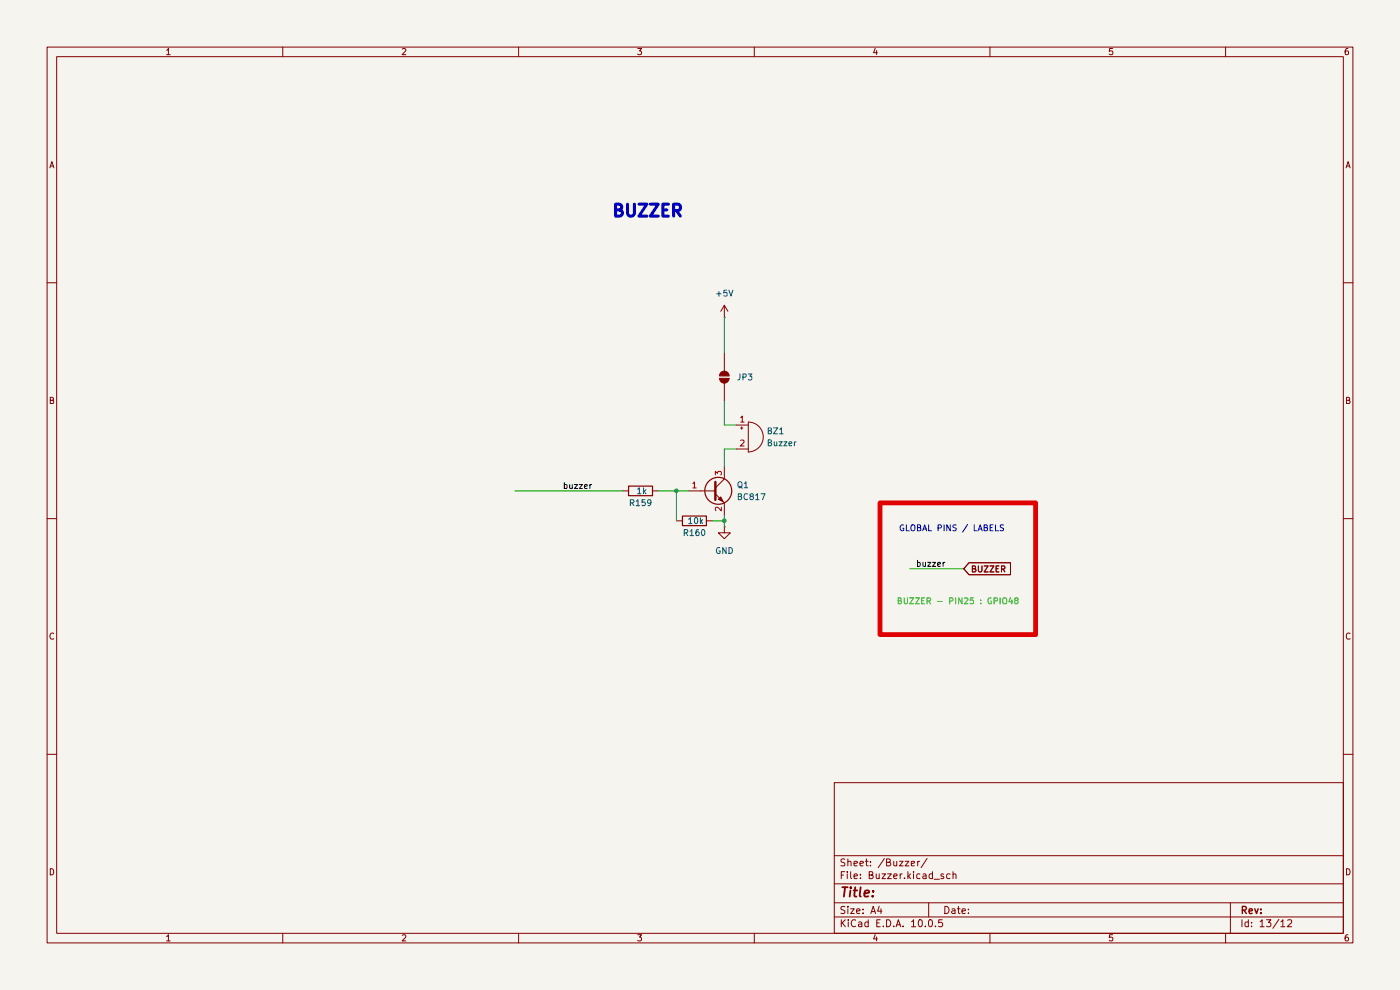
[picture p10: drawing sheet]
(kicad_sch
 (version 20260306)
 (generator "eeschema")
 (generator_version "10.0")
 (paper "A4")
 (lib_symbols
  (symbol "Device:Buzzer"
   (pin_names
    (offset 0.0254) (hide yes)) (exclude_from_sim no) (in_bom yes) (on_board yes)
   (in_pos_files yes)
   (duplicate_pin_numbers_are_jumpers no)
   (property "Reference" "BZ" (at 3.81 1.27 0) (show_name no) (do_not_autoplace no) (effects (font (size 1.27 1.27)) (justify left)))
   (property "Value" "Buzzer" (at 3.81 -1.27 0) (show_name no) (do_not_autoplace no) (effects (font (size 1.27 1.27)) (justify left)))
   (property "Footprint" "" (at -0.635 2.54 90) (show_name no) (do_not_autoplace no) (hide yes) (effects (font (size 1.27 1.27))))
   (property "Datasheet" "" (at -0.635 2.54 90) (show_name no) (do_not_autoplace no) (hide yes) (effects (font (size 1.27 1.27))))
   (property "Description" "Buzzer, polarized" (at 0 0 0) (show_name no) (do_not_autoplace no) (hide yes) (effects (font (size 1.27 1.27))))
   (symbol "Buzzer_0_1"
    (polyline (pts (xy -1.651 1.905) (xy -1.143 1.905)) (stroke (width 0) (type default)) (fill (type none)))
    (polyline (pts (xy -1.397 2.159) (xy -1.397 1.651)) (stroke (width 0) (type default)) (fill (type none)))
    (arc (start 0 3.175) (mid 3.1612 0) (end 0 -3.175) (stroke (width 0) (type default)) (fill (type none)))
    (polyline (pts (xy 0 3.175) (xy 0 -3.175)) (stroke (width 0) (type default)) (fill (type none))))
   (symbol "Buzzer_1_1"
    (pin passive line (at -2.54 2.54 0) (length 2.54) (name "+" (effects (font (size 1.27 1.27)))) (number "1" (effects (font (size 1.27 1.27)))))
    (pin passive line (at -2.54 -2.54 0) (length 2.54) (name "-" (effects (font (size 1.27 1.27)))) (number "2" (effects (font (size 1.27 1.27))))))
   (embedded_fonts no))
  (symbol "Device:R"
   (pin_numbers (hide yes))
   (pin_names
    (offset 0)) (exclude_from_sim no) (in_bom yes) (on_board yes)
   (in_pos_files yes)
   (duplicate_pin_numbers_are_jumpers no)
   (property "Reference" "R" (at 2.032 0 90) (show_name no) (do_not_autoplace no) (effects (font (size 1.27 1.27))))
   (property "Value" "R" (at 0 0 90) (show_name no) (do_not_autoplace no) (effects (font (size 1.27 1.27))))
   (property "Footprint" "" (at -1.778 0 90) (show_name no) (do_not_autoplace no) (hide yes) (effects (font (size 1.27 1.27))))
   (property "Datasheet" "" (at 0 0 0) (show_name no) (do_not_autoplace no) (hide yes) (effects (font (size 1.27 1.27))))
   (property "Description" "Resistor" (at 0 0 0) (show_name no) (do_not_autoplace no) (hide yes) (effects (font (size 1.27 1.27))))
   (symbol "R_0_1"
    (rectangle (start -1.016 -2.54) (end 1.016 2.54) (stroke (width 0.254) (type default)) (fill (type none))))
   (symbol "R_1_1"
    (pin passive line (at 0 3.81 270) (length 1.27) (name "" (effects (font (size 1.27 1.27)))) (number "1" (effects (font (size 1.27 1.27)))))
    (pin passive line (at 0 -3.81 90) (length 1.27) (name "" (effects (font (size 1.27 1.27)))) (number "2" (effects (font (size 1.27 1.27))))))
   (embedded_fonts no))
  (symbol "Jumper:SolderJumper_2_Open"
   (pin_numbers (hide yes))
   (pin_names
    (offset 0) (hide yes)) (exclude_from_sim no) (in_bom no) (on_board yes)
   (in_pos_files yes)
   (duplicate_pin_numbers_are_jumpers no)
   (property "Reference" "JP" (at 0 2.032 0) (show_name no) (do_not_autoplace no) (effects (font (size 1.27 1.27))))
   (property "Value" "SolderJumper_2_Open" (at 0 -2.54 0) (show_name no) (do_not_autoplace no) (effects (font (size 1.27 1.27))))
   (property "Footprint" "" (at 0 0 0) (show_name no) (do_not_autoplace no) (hide yes) (effects (font (size 1.27 1.27))))
   (property "Datasheet" "" (at 0 -7.62 0) (show_name no) (do_not_autoplace no) (hide yes) (effects (font (size 1.27 1.27))))
   (property "Description" "Solder Jumper, 2-pole, open" (at 0 -5.08 0) (show_name no) (do_not_autoplace no) (hide yes) (effects (font (size 1.27 1.27))))
   (symbol "SolderJumper_2_Open_0_1"
    (polyline (pts (xy -0.254 1.016) (xy -0.254 -1.016)) (stroke (width 0.1524) (type default)) (fill (type none)))
    (arc (start -0.254 -1.016) (mid -1.2656 0) (end -0.254 1.016) (stroke (width 0.1524) (type default)) (fill (type outline)))
    (arc (start 0.254 1.016) (mid 1.2656 0) (end 0.254 -1.016) (stroke (width 0.1524) (type default)) (fill (type outline)))
    (polyline (pts (xy 0.254 1.016) (xy 0.254 -1.016)) (stroke (width 0.1524) (type default)) (fill (type none))))
   (symbol "SolderJumper_2_Open_1_1"
    (pin passive line (at -5.08 0 0) (length 3.81) (name "A" (effects (font (size 1.27 1.27)))) (number "1" (effects (font (size 1.27 1.27)))))
    (pin passive line (at 5.08 0 180) (length 3.81) (name "B" (effects (font (size 1.27 1.27)))) (number "2" (effects (font (size 1.27 1.27))))))
   (embedded_fonts no))
  (symbol "Transistor_BJT:BC817"
   (pin_names
    (offset 0) (hide yes)) (exclude_from_sim no) (in_bom yes) (on_board yes)
   (in_pos_files yes)
   (duplicate_pin_numbers_are_jumpers no)
   (property "Reference" "Q" (at 5.08 1.905 0) (show_name no) (do_not_autoplace no) (effects (font (size 1.27 1.27)) (justify left)))
   (property "Value" "BC817" (at 5.08 0 0) (show_name no) (do_not_autoplace no) (effects (font (size 1.27 1.27)) (justify left)))
   (property "Footprint" "Package_TO_SOT_SMD:SOT-23" (at 5.08 -1.905 0) (show_name no) (do_not_autoplace no) (hide yes) (effects (font (size 1.27 1.27)
    (italic yes)) (justify left)))
   (property "Datasheet" "https://www.onsemi.com/pub/Collateral/BC818-D.pdf" (at 0 0 0) (show_name no) (do_not_autoplace no) (hide yes) (effects (font (size 1.27 1.27)) (justify left)))
   (property "Description" "0.8A Ic, 45V Vce, NPN Transistor, SOT-23" (at 0 0 0) (show_name no) (do_not_autoplace no) (hide yes) (effects (font (size 1.27 1.27))))
   (property "Sim.Device" "NPN" (at 0 0 0) (show_name no) (do_not_autoplace no) (hide yes) (effects (font (size 1.27 1.27))))
   (property "Sim.Pins" "1=B 2=E 3=C" (at 0 0 0) (show_name no) (do_not_autoplace no) (hide yes) (effects (font (size 1.27 1.27))))
   (symbol "BC817_0_1"
    (polyline (pts (xy -2.54 0) (xy 0.635 0)) (stroke (width 0) (type default)) (fill (type none)))
    (polyline (pts (xy 0.635 1.905) (xy 0.635 -1.905)) (stroke (width 0.508) (type default)) (fill (type none)))
    (circle (center 1.27 0) (radius 2.8194) (stroke (width 0.254) (type default)) (fill (type none))))
   (symbol "BC817_1_1"
    (polyline (pts (xy 0.635 0.635) (xy 2.54 2.54)) (stroke (width 0) (type default)) (fill (type none)))
    (polyline (pts (xy 0.635 -0.635) (xy 2.54 -2.54)) (stroke (width 0) (type default)) (fill (type none)))
    (polyline (pts (xy 1.27 -1.778) (xy 1.778 -1.27) (xy 2.286 -2.286) (xy 1.27 -1.778)) (stroke (width 0) (type default)) (fill (type outline)))
    (pin input line (at -5.08 0 0) (length 2.54) (name "B" (effects (font (size 1.27 1.27)))) (number "1" (effects (font (size 1.27 1.27)))))
    (pin passive line (at 2.54 -5.08 90) (length 2.54) (name "E" (effects (font (size 1.27 1.27)))) (number "2" (effects (font (size 1.27 1.27)))))
    (pin passive line (at 2.54 5.08 270) (length 2.54) (name "C" (effects (font (size 1.27 1.27)))) (number "3" (effects (font (size 1.27 1.27))))))
   (embedded_fonts no))
  (symbol "power:+5V"
   (power global)
   (pin_numbers (hide yes))
   (pin_names
    (offset 0) (hide yes)) (exclude_from_sim no) (in_bom yes) (on_board yes)
   (in_pos_files yes)
   (duplicate_pin_numbers_are_jumpers no)
   (property "Reference" "#PWR" (at 0 -3.81 0) (show_name no) (do_not_autoplace no) (hide yes) (effects (font (size 1.27 1.27))))
   (property "Value" "+5V" (at 0 3.556 0) (show_name no) (do_not_autoplace no) (effects (font (size 1.27 1.27))))
   (property "Footprint" "" (at 0 0 0) (show_name no) (do_not_autoplace no) (hide yes) (effects (font (size 1.27 1.27))))
   (property "Datasheet" "" (at 0 0 0) (show_name no) (do_not_autoplace no) (hide yes) (effects (font (size 1.27 1.27))))
   (property "Description" "Power symbol creates a global label with name \"+5V\"" (at 0 0 0) (show_name no) (do_not_autoplace no) (hide yes) (effects (font (size 1.27 1.27))))
   (symbol "+5V_0_1"
    (polyline (pts (xy -0.762 1.27) (xy 0 2.54)) (stroke (width 0) (type default)) (fill (type none)))
    (polyline (pts (xy 0 2.54) (xy 0.762 1.27)) (stroke (width 0) (type default)) (fill (type none)))
    (polyline (pts (xy 0 0) (xy 0 2.54)) (stroke (width 0) (type default)) (fill (type none))))
   (symbol "+5V_1_1"
    (pin power_in line (at 0 0 90) (length 0) (name "" (effects (font (size 1.27 1.27)))) (number "1" (effects (font (size 1.27 1.27))))))
   (embedded_fonts no))
  (symbol "power:GND"
   (power global)
   (pin_numbers (hide yes))
   (pin_names
    (offset 0) (hide yes)) (exclude_from_sim no) (in_bom yes) (on_board yes)
   (in_pos_files yes)
   (duplicate_pin_numbers_are_jumpers no)
   (property "Reference" "#PWR" (at 0 -6.35 0) (show_name no) (do_not_autoplace no) (hide yes) (effects (font (size 1.27 1.27))))
   (property "Value" "GND" (at 0 -3.81 0) (show_name no) (do_not_autoplace no) (effects (font (size 1.27 1.27))))
   (property "Footprint" "" (at 0 0 0) (show_name no) (do_not_autoplace no) (hide yes) (effects (font (size 1.27 1.27))))
   (property "Datasheet" "" (at 0 0 0) (show_name no) (do_not_autoplace no) (hide yes) (effects (font (size 1.27 1.27))))
   (property "Description" "Power symbol creates a global label with name \"GND\" , ground" (at 0 0 0) (show_name no) (do_not_autoplace no) (hide yes) (effects (font (size 1.27 1.27))))
   (symbol "GND_0_1"
    (polyline (pts (xy 0 0) (xy 0 -1.27) (xy 1.27 -1.27) (xy 0 -2.54) (xy -1.27 -1.27) (xy 0 -1.27)) (stroke (width 0) (type default)) (fill (type none))))
   (symbol "GND_1_1"
    (pin power_in line (at 0 0 270) (length 0) (name "" (effects (font (size 1.27 1.27)))) (number "1" (effects (font (size 1.27 1.27))))))
   (embedded_fonts no)))
 (rectangle
  (start 186.69 106.68)
  (end 219.71 134.62)
  (stroke (width 1) (type solid) (color 225 0 0 1))
  (fill (type none)))
 (text "BUZZER"
  (exclude_from_sim no)
  (at 137.414 44.958 0)
  (effects (font (size 2.54 2.54) (thickness 0.7938))))
 (text "GLOBAL PINS / LABELS"
  (exclude_from_sim no)
  (at 201.93 112.268 0)
  (effects (font (size 1.27 1.27))))
 (text "BUZZER - PIN25 : GPIO48 "
  (exclude_from_sim no)
  (at 203.708 127.762 0)
  (effects (font (size 1.27 1.27) (color 33 191 7 1))))
 (junction
  (at 153.67 110.49)
  (diameter 0)
  (color 0 0 0 0))
 (junction
  (at 143.51 104.14)
  (diameter 0)
  (color 0 0 0 0))
 (wire
  (pts (xy 143.51 104.14) (xy 143.51 110.49))
  (stroke (width 0) (type default)))
 (wire
  (pts (xy 153.67 85.09) (xy 153.67 90.17))
  (stroke (width 0) (type default)))
 (wire
  (pts (xy 139.7 104.14) (xy 143.51 104.14))
  (stroke (width 0) (type default)))
 (wire
  (pts (xy 153.67 67.31) (xy 153.67 74.93))
  (stroke (width 0) (type default)))
 (wire
  (pts (xy 143.51 104.14) (xy 146.05 104.14))
  (stroke (width 0) (type default)))
 (wire
  (pts (xy 109.22 104.14) (xy 132.08 104.14))
  (stroke (width 0) (type default)))
 (wire
  (pts (xy 193.04 120.65) (xy 204.47 120.65))
  (stroke (width 0) (type default)))
 (wire
  (pts (xy 153.67 95.25) (xy 156.21 95.25))
  (stroke (width 0) (type default)))
 (wire
  (pts (xy 153.67 90.17) (xy 156.21 90.17))
  (stroke (width 0) (type default)))
 (wire
  (pts (xy 153.67 110.49) (xy 153.67 111.76))
  (stroke (width 0) (type default)))
 (wire
  (pts (xy 153.67 95.25) (xy 153.67 99.06))
  (stroke (width 0) (type default)))
 (wire
  (pts (xy 153.67 109.22) (xy 153.67 110.49))
  (stroke (width 0) (type default)))
 (wire
  (pts (xy 151.13 110.49) (xy 153.67 110.49))
  (stroke (width 0) (type default)))
 (label "buzzer"
  (at 125.73 104.14 180)
  (effects (font (size 1.27 1.27)) (justify right bottom)))
 (label "buzzer"
  (at 200.66 120.65 180)
  (effects (font (size 1.27 1.27)) (justify right bottom)))
 (global_label "BUZZER"
  (shape input)
  (at 204.47 120.65 0)
  (fields_autoplaced yes)
  (effects (font (size 1.27 1.27)) (justify left))
  (property "Intersheetrefs" "${INTERSHEET_REFS}" (at 214.8937 120.65 0) (hide yes) (show_name no) (do_not_autoplace no) (effects (font (size 1.27 1.27)) (justify left))))
 (symbol
  (lib_id "power:+5V")
  (at 153.67 67.31 0)
  (unit 1)
  (body_style 1)
  (exclude_from_sim no)
  (in_bom yes)
  (on_board yes)
  (in_pos_files yes)
  (dnp no)
  (fields_autoplaced yes)
  (property "Reference" "#PWR09" (at 153.67 71.12 0) (hide yes) (show_name no) (do_not_autoplace no) (effects (font (size 1.27 1.27))))
  (property "Value" "+5V" (at 153.67 62.23 0) (show_name no) (do_not_autoplace no) (effects (font (size 1.27 1.27))))
  (property "Footprint" "" (at 153.67 67.31 0) (hide yes) (show_name no) (do_not_autoplace no) (effects (font (size 1.27 1.27))))
  (property "Datasheet" "" (at 153.67 67.31 0) (hide yes) (show_name no) (do_not_autoplace no) (effects (font (size 1.27 1.27))))
  (property "Description" "Power symbol creates a global label with name \"+5V\"" (at 153.67 67.31 0) (hide yes) (show_name no) (do_not_autoplace no) (effects (font (size 1.27 1.27))))
  (pin "1"))
 (symbol
  (lib_id "power:GND")
  (at 153.67 111.76 0)
  (unit 1)
  (body_style 1)
  (exclude_from_sim no)
  (in_bom yes)
  (on_board yes)
  (in_pos_files yes)
  (dnp no)
  (fields_autoplaced yes)
  (property "Reference" "#PWR029" (at 153.67 118.11 0) (hide yes) (show_name no) (do_not_autoplace no) (effects (font (size 1.27 1.27))))
  (property "Value" "GND" (at 153.67 116.84 0) (show_name no) (do_not_autoplace no) (effects (font (size 1.27 1.27))))
  (property "Footprint" "" (at 153.67 111.76 0) (hide yes) (show_name no) (do_not_autoplace no) (effects (font (size 1.27 1.27))))
  (property "Datasheet" "" (at 153.67 111.76 0) (hide yes) (show_name no) (do_not_autoplace no) (effects (font (size 1.27 1.27))))
  (property "Description" "Power symbol creates a global label with name \"GND\" , ground" (at 153.67 111.76 0) (hide yes) (show_name no) (do_not_autoplace no) (effects (font (size 1.27 1.27))))
  (pin "1"))
 (symbol
  (lib_id "Device:R")
  (at 135.89 104.14 90)
  (unit 1)
  (body_style 1)
  (exclude_from_sim no)
  (in_bom yes)
  (on_board yes)
  (in_pos_files yes)
  (dnp no)
  (property "Reference" "R159" (at 135.89 106.68 90) (show_name no) (do_not_autoplace no) (effects (font (size 1.27 1.27))))
  (property "Value" "1k" (at 136.144 104.14 90) (show_name no) (do_not_autoplace no) (effects (font (size 1.27 1.27))))
  (property "Footprint" "Resistor_SMD:R_1206_3216Metric_Pad1.30x1.75mm_HandSolder" (at 135.89 105.918 90) (hide yes) (show_name no) (do_not_autoplace no) (effects (font (size 1.27 1.27))))
  (property "Datasheet" "" (at 135.89 104.14 0) (hide yes) (show_name no) (do_not_autoplace no) (effects (font (size 1.27 1.27))))
  (property "Description" "Resistor" (at 135.89 104.14 0) (hide yes) (show_name no) (do_not_autoplace no) (effects (font (size 1.27 1.27))))
  (pin "1")
  (pin "2"))
 (symbol
  (lib_id "Device:R")
  (at 147.32 110.49 90)
  (unit 1)
  (body_style 1)
  (exclude_from_sim no)
  (in_bom yes)
  (on_board yes)
  (in_pos_files yes)
  (dnp no)
  (property "Reference" "R160" (at 147.32 113.03 90) (show_name no) (do_not_autoplace no) (effects (font (size 1.27 1.27))))
  (property "Value" "10k" (at 147.574 110.49 90) (show_name no) (do_not_autoplace no) (effects (font (size 1.27 1.27))))
  (property "Footprint" "Resistor_SMD:R_1206_3216Metric_Pad1.30x1.75mm_HandSolder" (at 147.32 112.268 90) (hide yes) (show_name no) (do_not_autoplace no) (effects (font (size 1.27 1.27))))
  (property "Datasheet" "" (at 147.32 110.49 0) (hide yes) (show_name no) (do_not_autoplace no) (effects (font (size 1.27 1.27))))
  (property "Description" "Resistor" (at 147.32 110.49 0) (hide yes) (show_name no) (do_not_autoplace no) (effects (font (size 1.27 1.27))))
  (pin "1")
  (pin "2"))
 (symbol
  (lib_id "Device:Buzzer")
  (at 158.75 92.71 0)
  (unit 1)
  (body_style 1)
  (exclude_from_sim no)
  (in_bom yes)
  (on_board yes)
  (in_pos_files yes)
  (dnp no)
  (fields_autoplaced yes)
  (property "Reference" "BZ1" (at 162.56 91.4399 0) (show_name no) (do_not_autoplace no) (effects (font (size 1.27 1.27)) (justify left)))
  (property "Value" "Buzzer" (at 162.56 93.9799 0) (show_name no) (do_not_autoplace no) (effects (font (size 1.27 1.27)) (justify left)))
  (property "Footprint" "Buzzer_Beeper:Buzzer_15x7.5RM7.6" (at 158.115 90.17 90) (hide yes) (show_name no) (do_not_autoplace no) (effects (font (size 1.27 1.27))))
  (property "Datasheet" "" (at 158.115 90.17 90) (hide yes) (show_name no) (do_not_autoplace no) (effects (font (size 1.27 1.27))))
  (property "Description" "Buzzer, polarized" (at 158.75 92.71 0) (hide yes) (show_name no) (do_not_autoplace no) (effects (font (size 1.27 1.27))))
  (pin "1")
  (pin "2"))
 (symbol
  (lib_id "Transistor_BJT:BC817")
  (at 151.13 104.14 0)
  (unit 1)
  (body_style 1)
  (exclude_from_sim no)
  (in_bom yes)
  (on_board yes)
  (in_pos_files yes)
  (dnp no)
  (fields_autoplaced yes)
  (property "Reference" "Q1" (at 156.21 102.8699 0) (show_name no) (do_not_autoplace no) (effects (font (size 1.27 1.27)) (justify left)))
  (property "Value" "BC817" (at 156.21 105.4099 0) (show_name no) (do_not_autoplace no) (effects (font (size 1.27 1.27)) (justify left)))
  (property "Footprint" "Package_TO_SOT_SMD:SOT-23" (at 156.21 106.045 0) (hide yes) (show_name no) (do_not_autoplace no) (effects (font (size 1.27 1.27)
    (italic yes)) (justify left)))
  (property "Datasheet" "https://www.onsemi.com/pub/Collateral/BC818-D.pdf" (at 151.13 104.14 0) (hide yes) (show_name no) (do_not_autoplace no) (effects (font (size 1.27 1.27)) (justify left)))
  (property "Description" "0.8A Ic, 45V Vce, NPN Transistor, SOT-23" (at 151.13 104.14 0) (hide yes) (show_name no) (do_not_autoplace no) (effects (font (size 1.27 1.27))))
  (property "Sim.Device" "NPN" (at 151.13 104.14 0) (hide yes) (show_name no) (do_not_autoplace no) (effects (font (size 1.27 1.27))))
  (property "Sim.Pins" "1=B 2=E 3=C" (at 151.13 104.14 0) (hide yes) (show_name no) (do_not_autoplace no) (effects (font (size 1.27 1.27))))
  (pin "3")
  (pin "1")
  (pin "2"))
 (symbol
  (lib_id "Jumper:SolderJumper_2_Open")
  (at 153.67 80.01 90)
  (unit 1)
  (body_style 1)
  (exclude_from_sim no)
  (in_bom no)
  (on_board yes)
  (in_pos_files yes)
  (dnp no)
  (fields_autoplaced yes)
  (property "Reference" "JP3" (at 156.21 80.0099 90) (show_name no) (do_not_autoplace no) (effects (font (size 1.27 1.27)) (justify right)))
  (property "Value" "SolderJumper_2_Open" (at 149.86 80.01 0) (hide yes) (show_name no) (do_not_autoplace no) (effects (font (size 1.27 1.27))))
  (property "Footprint" "Jumper:SolderJumper-2_P1.3mm_Open_RoundedPad1.0x1.5mm" (at 153.67 80.01 0) (hide yes) (show_name no) (do_not_autoplace no) (effects (font (size 1.27 1.27))))
  (property "Datasheet" "" (at 161.29 80.01 0) (hide yes) (show_name no) (do_not_autoplace no) (effects (font (size 1.27 1.27))))
  (property "Description" "Solder Jumper, 2-pole, open" (at 158.75 80.01 0) (hide yes) (show_name no) (do_not_autoplace no) (effects (font (size 1.27 1.27))))
  (pin "2")
  (pin "1")))
